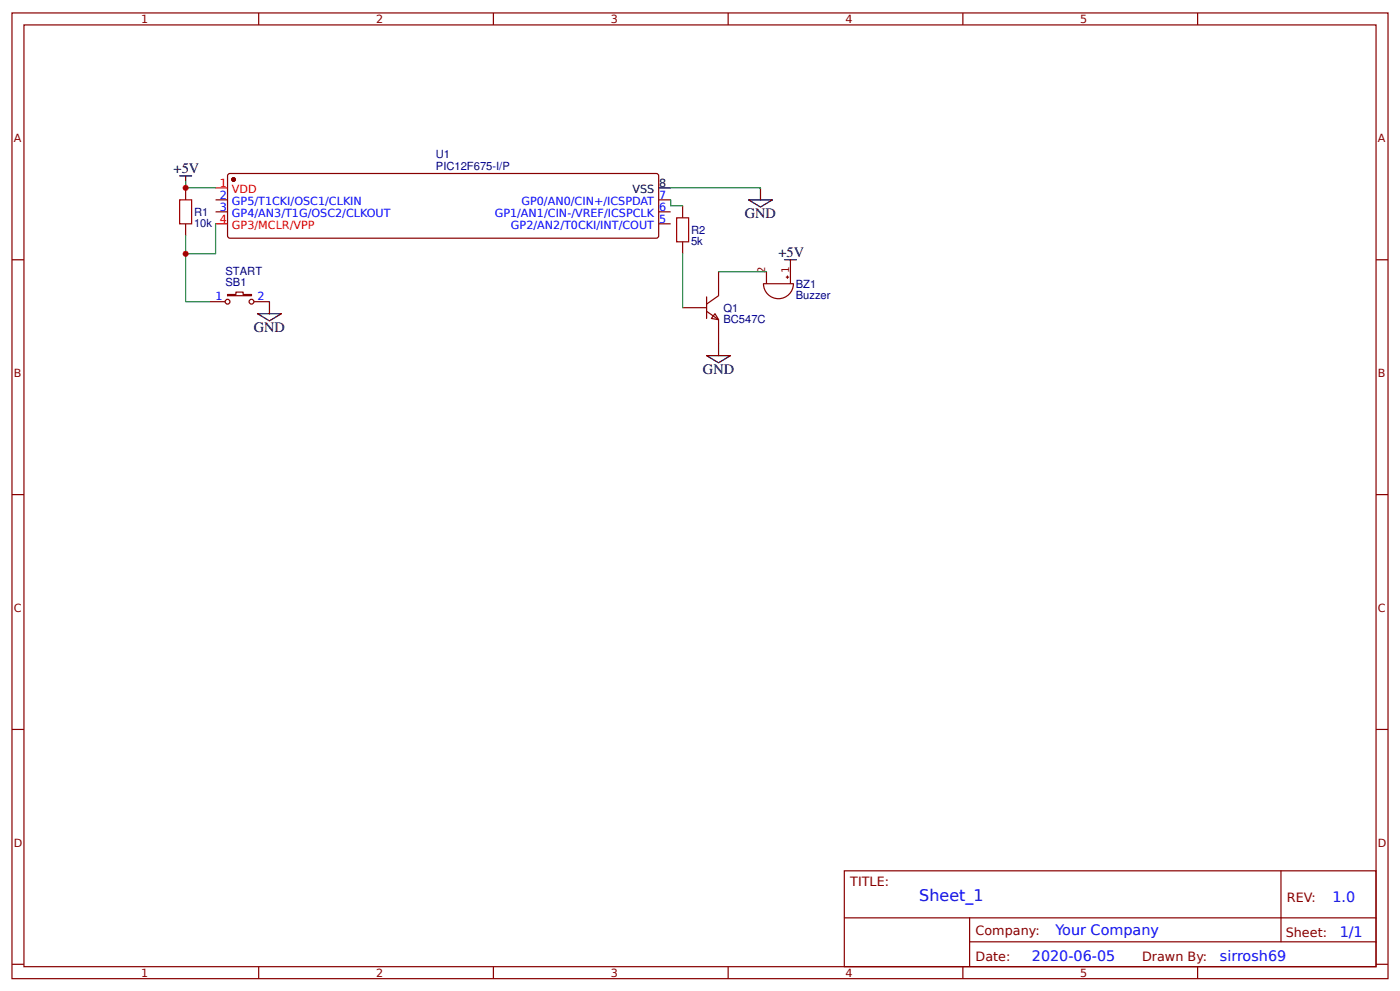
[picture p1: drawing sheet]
<svg xmlns="http://www.w3.org/2000/svg" width="309mm" height="219mm" viewBox="0 0 309 219" stroke-linecap="round" stroke-linejoin="round" font-family="sans-serif">
<g fill="none" stroke="#800" stroke-width=".26">
<path d="M2.6 2.9h304.1v213.2h-304.1zM5.3 5.5h298.7v208h-298.7zM57.1 2.9v2.6M109 2.9v2.6M160.9 2.9v2.6M212.7 2.9v2.6M264.6 2.9v2.6M50.3 38.6l.5-.3h94.2l.3 .1 .2 .4v13.3l-.2 .4-.3 .1h-94.2l-.3-.1-.2-.4zM2.6 57.4h2.7M41 41.5v2.6M41 49.4v2.7M47.6 44.1h2.7"/>
<path d="M47.6 46.8h2.7M145.5 44.1h2.7M145.5 46.8h2.7M145.5 49.4h2.7M150.8 45.5v2.6M150.8 53.4v2.6M304 57.4h2.7M46.3 66.6h3.4M50.3 65h1.8v-.5h1.6v.5h1.9v.3h-5.3zM56.1 66.6h3.4M2.6 109.2h2.7M304 109.2h2.7"/>
<path d="M2.6 161.1h2.7M304 161.1h2.7M186.5 192.3h117.5v21.2h-117.5zM283 192.3v15.7M2.6 212.9h2.7M57.1 213.5v2.6M109 213.5v2.6M160.9 213.5v2.6M186.6 202.7h117.3M212.7 213.5v2.6M214.2 208h89.7M214.2 202.7v10.6"/>
<path d="M264.6 213.5v2.6M304 212.9h2.7"/>
<circle cx="50.3" cy="66.6" r=".53"/>
<circle cx="55.6" cy="66.6" r=".53"/>
</g>
<circle cx="51.6" cy="39.6" r=".4" fill="#800" stroke="#800" stroke-width=".26"/>
<path d="M47.6 41.5h2.7M47.6 49.4h2.7" fill="none" stroke="#f00" stroke-width=".26"/>
<path d="M39.7 38.8h2.6M41 38.8v2.7M145.5 41.5h2.7M165.4 44.1h5.3l-2.7 1.6zM168 41.5v2.6M56.9 69.3h5.3l-2.7 1.6zM59.5 66.6v2.7" fill="none" stroke="#000" stroke-width=".26"/>
<path d="M41 40.2v1.3h6.6M41 52.1v14.5h5.3M47.6 49.4v6.6h-6.6M148.2 44.1v1.4h2.6M148.2 41.5h19.8" fill="none" stroke="#080" stroke-width=".26"/>
<path d="M39.7 44.1h2.6v5.3h-2.6zM149.5 48.1h2.6v5.3h-2.6z" fill="none" stroke="#a00000" stroke-width=".26"/>
<path d="M158 69.3l.7 1.3-1.5-.3z" fill="#fefefe" stroke="#800" stroke-width=".26"/>
<path d="M150.8 67.9h5.3M156.1 68.7l2.6 1.9v5.3M156.1 65.6v4.7M158.7 60v5.3l-2.6 1.9" fill="none" stroke="#800" stroke-width=".26"/>
<path d="M150.8 56v11.9M158.7 60h10.6" fill="none" stroke="#080" stroke-width=".26"/>
<path d="M173.3 57.4h2.6M174.6 57.4v2.6M156.1 78.5h5.3l-2.7 1.6zM158.7 75.9v2.6" fill="none" stroke="#000" stroke-width=".26"/>
<path d="M168.7 62.7h6.6a3.3 3.3 0 0 1-3.3 3.3 3.3 3.3 0 0 1-3.3-3.3zM169.3 60v2.7M173.7 61.2h.5M174 60.9v.6M174.6 60v2.7" fill="none" stroke="#840000" stroke-width=".26"/>
<g fill="#c00">
<circle cx="41" cy="41.5" r=".66"/>
<circle cx="41" cy="56" r=".66"/>
</g>
<text font-size="3.5" fill="#00f" x="203.1" y="199.1">Sheet_1</text>
<g font-size="3.2">
<text x="38.4" y="38.3">+5V</text>
<text x="164.6" y="48.1">GND</text>
<text x="172" y="56.8">+5V</text>
<text x="56.1" y="73.2">GND</text>
<text x="155.3" y="82.5">GND</text>
</g>
<g font-size="3.2" fill="#00f">
<text x="294.4" y="199.2">1.0</text>
<text x="233.2" y="206.4">Your Company</text>
<text x="296" y="207">1/1</text>
<text x="228" y="212.3">2020-06-05</text>
<text x="269.5" y="212.2">sirrosh69</text>
</g>
<g font-size="2.8" fill="#800">
<text x="187.9" y="195.7">TITLE:</text>
<text x="284.3" y="199.2">REV:</text>
<text x="215.5" y="206.4">Company:</text>
<text x="284.1" y="206.9">Sheet:</text>
<text x="215.5" y="212.1">Date:</text>
<text x="252.3" y="212.2">Drawn By:</text>
</g>
<g font-size="2.5" fill="#800">
<text x="31.2" y="5.1">1</text>
<text x="83.1" y="5.1">2</text>
<text x="134.9" y="5.1">3</text>
<text x="186.8" y="5.1">4</text>
<text x="238.7" y="5.1">5</text>
<text x="3" y="31.4">A</text>
<text x="304.4" y="31.4">A</text>
<text x="3" y="83.3">B</text>
<text x="304.4" y="83.3">B</text>
<text x="3" y="135.1">C</text>
<text x="304.4" y="135.1">C</text>
<text x="3" y="187">D</text>
<text x="304.4" y="187">D</text>
<text x="31.2" y="215.7">1</text>
<text x="83.1" y="215.7">2</text>
<text x="134.9" y="215.7">3</text>
<text x="186.8" y="215.7">4</text>
<text x="238.7" y="215.7">5</text>
</g>
<g font-size="2.5" fill="#000080">
<text x="96.3" y="34.9">U1</text>
<text x="96.3" y="37.5">PIC12F675-I/P</text>
<text x="42.9" y="47.7">R1</text>
<text x="42.9" y="50">10k</text>
<text x="152.7" y="51.7">R2</text>
<text x="152.7" y="54.1">5k</text>
<text x="49.8" y="63.1">SB1</text>
<text x="49.8" y="60.7">START</text>
<text x="175.8" y="63.6">BZ1</text>
<text x="159.8" y="71.3">BC547C</text>
<text x="159.8" y="68.9">Q1</text>
<text x="175.8" y="66">Buzzer</text>
</g>
<g font-size="2.5" fill="#f00">
<text x="48.6" y="41.2">1</text>
<text x="51.2" y="42.5">VDD</text>
<text x="48.6" y="49.2">4</text>
<text x="51.2" y="50.5">GP3/MCLR/VPP</text>
</g>
<g font-size="2.5">
<text x="145.7" y="41.2">8</text>
<text x="139.7" y="42.5">VSS</text>
</g>
<g font-size="2.5" fill="#00f">
<text x="48.6" y="43.9">2</text>
<text x="48.6" y="46.5">3</text>
<text x="51.2" y="45.2">GP5/T1CKI/OSC1/CLKIN</text>
<text x="51.2" y="47.8">GP4/AN3/T1G/OSC2/CLKOUT</text>
<text x="109.3" y="47.8">GP1/AN1/CIN-/VREF/ICSPCLK</text>
<text x="115.2" y="45.2">GP0/AN0/CIN+/ICSPDAT</text>
<text x="145.7" y="46.5">6</text>
<text x="145.7" y="43.9">7</text>
<text x="112.9" y="50.5">GP2/AN2/T0CKI/INT/COUT</text>
<text x="145.7" y="49.2">5</text>
<text x="47.6" y="66.4">1</text>
<text x="56.9" y="66.4">2</text>
</g>
<g font-size="2.3" fill="#840000">
<text x="169.1" y="60.3" transform="rotate(-90 169.1 60.3)">2</text>
<text x="174.4" y="60.3" transform="rotate(-90 174.4 60.3)">1</text>
</g>
</svg>
